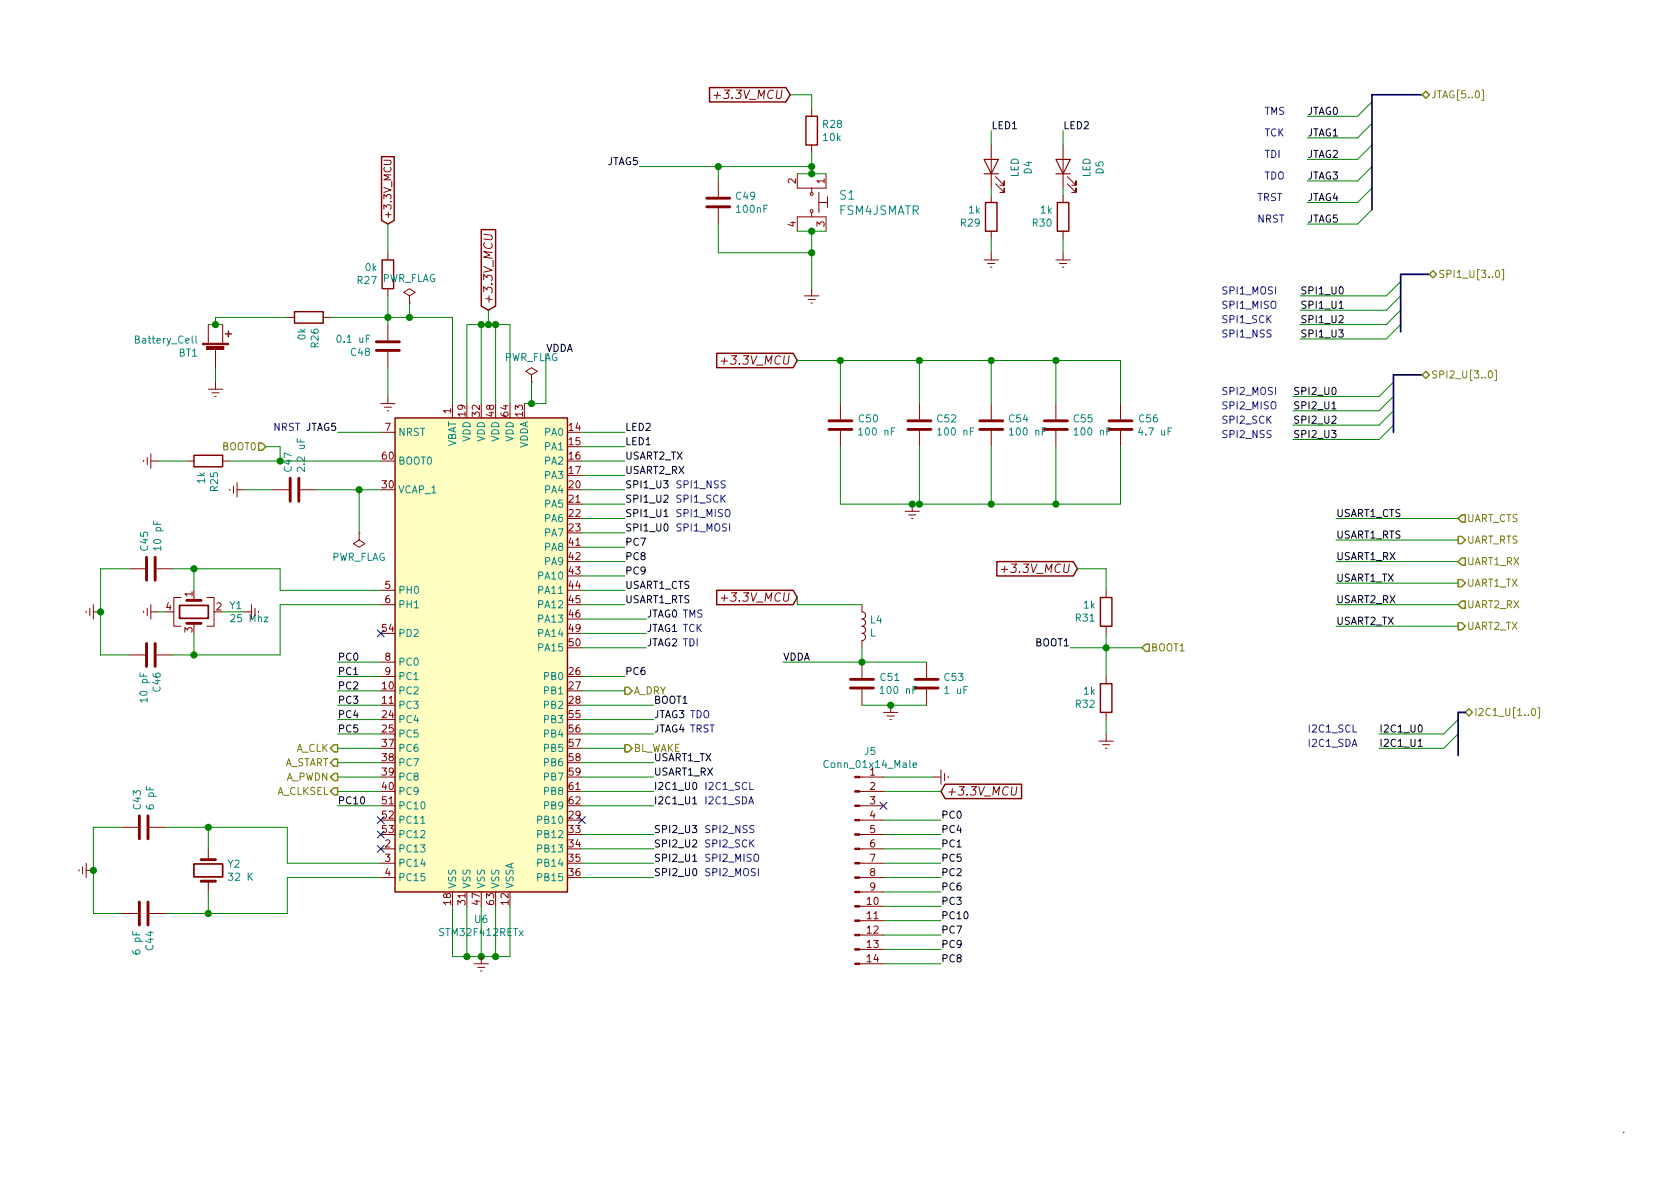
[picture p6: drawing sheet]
EESchema Schematic File Version 5
LIBS:Embebidos_2019-cache
EELAYER 29 0
EELAYER END
$Descr A4 11693 8268
encoding utf-8
Sheet 6 6
Title ""
Date ""
Rev ""
Comp ""
Comment1 ""
Comment2 ""
Comment3 ""
Comment4 ""
$EndDescr
$Comp
L MCU_ST_STM32F4:STM32F412RETx U6
U 1 1
P 3350 4500
F 0 "U6" H 3350 2611 50  0000 C CNN
F 1 "STM32F412RETx" H 3350 2520 50  0000 C CNN
F 2 "Package_QFP:LQFP-64_10x10mm_P0.5mm" H 2750 2800 50  0001 R CNN
F 3 "http://www.st.com/st-web-ui/static/active/en/resource/technical/document/datasheet/DM00213872.pdf" H 3350 4500 50  0001 C CNN
	1    3350 4500
	1    0    0    -1  
$EndComp
$Comp
L dk_Tactile-Switches:FSM4JSMATR S1
U 1 1
P 5650 1400
F 0 "S1" V 5597 1588 60  0000 L CNN
F 1 "FSM4JSMATR" V 5703 1588 60  0000 L CNN
F 2 "digikey-footprints:Switch_Tactile_SMD_6x6mm" H 5850 1600 60  0001 L CNN
F 3 "https://www.te.com/commerce/DocumentDelivery/DDEController?Action=srchrtrv&DocNm=2-1437565-7&DocType=Customer+Drawing&DocLang=English" H 5850 1700 60  0001 L CNN
F 4 "450-1759-1-ND" H 5850 1800 60  0001 L CNN "Digi-Key_PN"
F 5 "FSM4JSMATR" H 5850 1900 60  0001 L CNN "MPN"
F 6 "Switches" H 5850 2000 60  0001 L CNN "Category"
F 7 "Tactile Switches" H 5850 2100 60  0001 L CNN "Family"
F 8 "https://www.te.com/commerce/DocumentDelivery/DDEController?Action=srchrtrv&DocNm=2-1437565-7&DocType=Customer+Drawing&DocLang=English" H 5850 2200 60  0001 L CNN "DK_Datasheet_Link"
F 9 "/product-detail/en/te-connectivity-alcoswitch-switches/FSM4JSMATR/450-1759-1-ND/2271638" H 5850 2300 60  0001 L CNN "DK_Detail_Page"
F 10 "SWITCH TACTILE SPST-NO 0.05A 24V" H 5850 2400 60  0001 L CNN "Description"
F 11 "TE Connectivity ALCOSWITCH Switches" H 5850 2500 60  0001 L CNN "Manufacturer"
F 12 "Active" H 5850 2600 60  0001 L CNN "Status"
	1    5650 1400
	0    1    1    0   
$EndComp
Wire Wire Line
	5750 1200 5650 1200
Wire Wire Line
	5750 1600 5650 1600
$Comp
L Device:R R28
U 1 1
P 5650 900
F 0 "R28" H 5720 946 50  0000 L CNN
F 1 "10k" H 5720 855 50  0000 L CNN
F 2 "Resistor_SMD:R_0603_1608Metric_Pad1.05x0.95mm_HandSolder" V 5580 900 50  0001 C CNN
F 3 "~" H 5650 900 50  0001 C CNN
	1    5650 900 
	1    0    0    -1  
$EndComp
Wire Wire Line
	5650 1050 5650 1150
Connection ~ 5650 1200
Wire Wire Line
	5650 1200 5550 1200
$Comp
L Device:C C49
U 1 1
P 5000 1400
F 0 "C49" H 5115 1446 50  0000 L CNN
F 1 "100nF" H 5115 1355 50  0000 L CNN
F 2 "Capacitor_SMD:C_0603_1608Metric_Pad1.05x0.95mm_HandSolder" H 5038 1250 50  0001 C CNN
F 3 "~" H 5000 1400 50  0001 C CNN
	1    5000 1400
	1    0    0    -1  
$EndComp
Wire Wire Line
	5000 1250 5000 1150
Wire Wire Line
	5000 1150 5650 1150
Connection ~ 5650 1150
Wire Wire Line
	5650 1150 5650 1200
Wire Wire Line
	5000 1550 5000 1750
Wire Wire Line
	5000 1750 5650 1750
Wire Wire Line
	5650 1750 5650 1600
Connection ~ 5650 1600
Wire Wire Line
	5650 1600 5550 1600
Text GLabel 5500 650  0    59   Input Italic 0
+3.3V_MCU
Wire Wire Line
	5650 650  5500 650 
Wire Wire Line
	5650 650  5650 750 
$Comp
L power:Earth #PWR042
U 1 1
P 5650 2000
F 0 "#PWR042" H 5650 1750 50  0001 C CNN
F 1 "Earth" H 5650 1850 50  0001 C CNN
F 2 "" H 5650 2000 50  0001 C CNN
F 3 "~" H 5650 2000 50  0001 C CNN
	1    5650 2000
	1    0    0    -1  
$EndComp
Wire Wire Line
	5650 2000 5650 1750
Connection ~ 5650 1750
Text GLabel 3400 2150 1    59   Input Italic 0
+3.3V_MCU
Wire Wire Line
	3250 2800 3250 2250
Wire Wire Line
	3250 2250 3350 2250
Wire Wire Line
	3350 2800 3350 2250
Wire Wire Line
	3450 2800 3450 2250
Wire Wire Line
	3450 2250 3400 2250
Connection ~ 3350 2250
Wire Wire Line
	3550 2800 3550 2250
Wire Wire Line
	3550 2250 3450 2250
Connection ~ 3450 2250
Wire Wire Line
	3400 2150 3400 2250
Connection ~ 3400 2250
Wire Wire Line
	3400 2250 3350 2250
$Comp
L Device:C C50
U 1 1
P 5850 2950
F 0 "C50" H 5965 2996 50  0000 L CNN
F 1 "100 nF" H 5965 2905 50  0000 L CNN
F 2 "Capacitor_SMD:C_0603_1608Metric_Pad1.05x0.95mm_HandSolder" H 5888 2800 50  0001 C CNN
F 3 "~" H 5850 2950 50  0001 C CNN
	1    5850 2950
	1    0    0    -1  
$EndComp
$Comp
L Device:C C52
U 1 1
P 6400 2950
F 0 "C52" H 6515 2996 50  0000 L CNN
F 1 "100 nF" H 6515 2905 50  0000 L CNN
F 2 "Capacitor_SMD:C_0603_1608Metric_Pad1.05x0.95mm_HandSolder" H 6438 2800 50  0001 C CNN
F 3 "~" H 6400 2950 50  0001 C CNN
	1    6400 2950
	1    0    0    -1  
$EndComp
$Comp
L Device:C C54
U 1 1
P 6900 2950
F 0 "C54" H 7015 2996 50  0000 L CNN
F 1 "100 nF" H 7015 2905 50  0000 L CNN
F 2 "Capacitor_SMD:C_0603_1608Metric_Pad1.05x0.95mm_HandSolder" H 6938 2800 50  0001 C CNN
F 3 "~" H 6900 2950 50  0001 C CNN
	1    6900 2950
	1    0    0    -1  
$EndComp
$Comp
L Device:C C55
U 1 1
P 7350 2950
F 0 "C55" H 7465 2996 50  0000 L CNN
F 1 "100 nF" H 7465 2905 50  0000 L CNN
F 2 "Capacitor_SMD:C_0603_1608Metric_Pad1.05x0.95mm_HandSolder" H 7388 2800 50  0001 C CNN
F 3 "~" H 7350 2950 50  0001 C CNN
	1    7350 2950
	1    0    0    -1  
$EndComp
Text GLabel 5550 2500 0    59   Input Italic 0
+3.3V_MCU
Wire Wire Line
	5850 2800 5850 2500
Wire Wire Line
	5850 2500 5550 2500
Wire Wire Line
	6400 2800 6400 2500
Wire Wire Line
	6400 2500 5850 2500
Connection ~ 5850 2500
Wire Wire Line
	6900 2800 6900 2500
Wire Wire Line
	6900 2500 6400 2500
Connection ~ 6400 2500
Wire Wire Line
	7350 2800 7350 2500
Wire Wire Line
	7350 2500 6900 2500
Connection ~ 6900 2500
$Comp
L power:Earth #PWR044
U 1 1
P 6350 3500
F 0 "#PWR044" H 6350 3250 50  0001 C CNN
F 1 "Earth" H 6350 3350 50  0001 C CNN
F 2 "" H 6350 3500 50  0001 C CNN
F 3 "~" H 6350 3500 50  0001 C CNN
	1    6350 3500
	1    0    0    -1  
$EndComp
Wire Wire Line
	5850 3100 5850 3500
Wire Wire Line
	6400 3100 6400 3500
Wire Wire Line
	5850 3500 6350 3500
Connection ~ 6350 3500
Wire Wire Line
	6350 3500 6400 3500
Wire Wire Line
	6900 3100 6900 3500
Wire Wire Line
	6900 3500 6400 3500
Connection ~ 6400 3500
Wire Wire Line
	7350 3100 7350 3500
Wire Wire Line
	7350 3500 6900 3500
Connection ~ 6900 3500
$Comp
L Device:C C56
U 1 1
P 7800 2950
F 0 "C56" H 7915 2996 50  0000 L CNN
F 1 "4.7 uF" H 7915 2905 50  0000 L CNN
F 2 "Capacitor_SMD:C_0603_1608Metric_Pad1.05x0.95mm_HandSolder" H 7838 2800 50  0001 C CNN
F 3 "~" H 7800 2950 50  0001 C CNN
	1    7800 2950
	1    0    0    -1  
$EndComp
Wire Wire Line
	7800 2800 7800 2500
Wire Wire Line
	7800 2500 7350 2500
Connection ~ 7350 2500
Wire Wire Line
	7800 3100 7800 3500
Wire Wire Line
	7800 3500 7350 3500
Connection ~ 7350 3500
Text GLabel 5550 4150 0    59   Input Italic 0
+3.3V_MCU
$Comp
L Device:C C51
U 1 1
P 6000 4750
F 0 "C51" H 6115 4796 50  0000 L CNN
F 1 "100 nF" H 6115 4705 50  0000 L CNN
F 2 "Capacitor_SMD:C_0603_1608Metric_Pad1.05x0.95mm_HandSolder" H 6038 4600 50  0001 C CNN
F 3 "~" H 6000 4750 50  0001 C CNN
	1    6000 4750
	1    0    0    -1  
$EndComp
$Comp
L Device:C C53
U 1 1
P 6450 4750
F 0 "C53" H 6565 4796 50  0000 L CNN
F 1 "1 uF" H 6565 4705 50  0000 L CNN
F 2 "Capacitor_SMD:C_0603_1608Metric_Pad1.05x0.95mm_HandSolder" H 6488 4600 50  0001 C CNN
F 3 "~" H 6450 4750 50  0001 C CNN
	1    6450 4750
	1    0    0    -1  
$EndComp
Connection ~ 6000 4600
Wire Wire Line
	6000 4600 6450 4600
Wire Wire Line
	6450 4900 6200 4900
$Comp
L power:Earth #PWR043
U 1 1
P 6200 4900
F 0 "#PWR043" H 6200 4650 50  0001 C CNN
F 1 "Earth" H 6200 4750 50  0001 C CNN
F 2 "" H 6200 4900 50  0001 C CNN
F 3 "~" H 6200 4900 50  0001 C CNN
	1    6200 4900
	1    0    0    -1  
$EndComp
Connection ~ 6200 4900
Wire Wire Line
	6200 4900 6000 4900
$Comp
L Device:L L4
U 1 1
P 6000 4350
F 0 "L4" H 6053 4396 50  0000 L CNN
F 1 "L" H 6053 4305 50  0000 L CNN
F 2 "Inductor_SMD:L_0603_1608Metric_Pad1.05x0.95mm_HandSolder" H 6000 4350 50  0001 C CNN
F 3 "~" H 6000 4350 50  0001 C CNN
	1    6000 4350
	1    0    0    -1  
$EndComp
Wire Wire Line
	6000 4500 6000 4600
Wire Wire Line
	6000 4200 5550 4200
Wire Wire Line
	5550 4200 5550 4150
Wire Wire Line
	3150 6300 3150 6650
Wire Wire Line
	3150 6650 3250 6650
Wire Wire Line
	3250 6300 3250 6650
Connection ~ 3250 6650
Wire Wire Line
	3250 6650 3350 6650
Wire Wire Line
	3350 6300 3350 6650
Connection ~ 3350 6650
Wire Wire Line
	3450 6300 3450 6650
Wire Wire Line
	3350 6650 3450 6650
Connection ~ 3450 6650
Wire Wire Line
	3450 6650 3550 6650
$Comp
L power:Earth #PWR041
U 1 1
P 3350 6650
F 0 "#PWR041" H 3350 6400 50  0001 C CNN
F 1 "Earth" H 3350 6500 50  0001 C CNN
F 2 "" H 3350 6650 50  0001 C CNN
F 3 "~" H 3350 6650 50  0001 C CNN
	1    3350 6650
	1    0    0    -1  
$EndComp
$Comp
L Device:C C45
U 1 1
P 1050 3950
F 0 "C45" H 1165 3996 50  0000 L CNN
F 1 "10 pF" H 1165 3905 50  0000 L CNN
F 2 "Capacitor_SMD:C_0603_1608Metric_Pad1.05x0.95mm_HandSolder" H 1088 3800 50  0001 C CNN
F 3 "~" H 1050 3950 50  0001 C CNN
	1    1050 3950
	0    -1   -1   0   
$EndComp
$Comp
L Device:C C46
U 1 1
P 1050 4550
F 0 "C46" H 1165 4596 50  0000 L CNN
F 1 "10 pF" H 1165 4505 50  0000 L CNN
F 2 "Capacitor_SMD:C_0603_1608Metric_Pad1.05x0.95mm_HandSolder" H 1088 4400 50  0001 C CNN
F 3 "~" H 1050 4550 50  0001 C CNN
	1    1050 4550
	0    1    1    0   
$EndComp
Wire Wire Line
	700  4550 900  4550
$Comp
L Device:Crystal_GND24 Y1
U 1 1
P 1350 4250
F 0 "Y1" V 1304 4494 50  0000 L CNN
F 1 "25 Mhz" V 1395 4494 50  0000 L CNN
F 2 "Crystal:Crystal_SMD_Abracon_ABM8G-4Pin_3.2x2.5mm" H 1350 4250 50  0001 C CNN
F 3 "~" H 1350 4250 50  0001 C CNN
	1    1350 4250
	0    1    1    0   
$EndComp
Wire Wire Line
	900  3950 700  3950
Wire Wire Line
	700  3950 700  4250
Wire Wire Line
	1350 4400 1350 4550
Wire Wire Line
	1350 4550 1200 4550
Wire Wire Line
	1350 3950 1350 4100
$Comp
L power:Earth #PWR034
U 1 1
P 700 4250
F 0 "#PWR034" H 700 4000 50  0001 C CNN
F 1 "Earth" H 700 4100 50  0001 C CNN
F 2 "" H 700 4250 50  0001 C CNN
F 3 "~" H 700 4250 50  0001 C CNN
	1    700  4250
	0    1    1    0   
$EndComp
Connection ~ 700  4250
Wire Wire Line
	700  4250 700  4550
Wire Wire Line
	1200 3950 1350 3950
$Comp
L power:Earth #PWR036
U 1 1
P 1100 4250
F 0 "#PWR036" H 1100 4000 50  0001 C CNN
F 1 "Earth" H 1100 4100 50  0001 C CNN
F 2 "" H 1100 4250 50  0001 C CNN
F 3 "~" H 1100 4250 50  0001 C CNN
	1    1100 4250
	0    1    1    0   
$EndComp
Wire Wire Line
	1100 4250 1150 4250
Wire Wire Line
	3550 6300 3550 6650
Wire Wire Line
	1950 4200 1950 4550
Wire Wire Line
	1950 4550 1350 4550
Connection ~ 1350 4550
Wire Wire Line
	1950 4100 1950 3950
Wire Wire Line
	1950 3950 1350 3950
Connection ~ 1350 3950
$Comp
L Device:C C43
U 1 1
P 1000 5750
F 0 "C43" H 1115 5796 50  0000 L CNN
F 1 "6 pF" H 1115 5705 50  0000 L CNN
F 2 "Capacitor_SMD:C_0603_1608Metric_Pad1.05x0.95mm_HandSolder" H 1038 5600 50  0001 C CNN
F 3 "~" H 1000 5750 50  0001 C CNN
	1    1000 5750
	0    -1   -1   0   
$EndComp
$Comp
L Device:C C44
U 1 1
P 1000 6350
F 0 "C44" H 1115 6396 50  0000 L CNN
F 1 "6 pF" H 1115 6305 50  0000 L CNN
F 2 "Capacitor_SMD:C_0603_1608Metric_Pad1.05x0.95mm_HandSolder" H 1038 6200 50  0001 C CNN
F 3 "~" H 1000 6350 50  0001 C CNN
	1    1000 6350
	0    1    1    0   
$EndComp
Wire Wire Line
	650  6350 850  6350
Wire Wire Line
	850  5750 650  5750
Wire Wire Line
	650  5750 650  6050
$Comp
L power:Earth #PWR033
U 1 1
P 650 6050
F 0 "#PWR033" H 650 5800 50  0001 C CNN
F 1 "Earth" H 650 5900 50  0001 C CNN
F 2 "" H 650 6050 50  0001 C CNN
F 3 "~" H 650 6050 50  0001 C CNN
	1    650  6050
	0    1    1    0   
$EndComp
Connection ~ 650  6050
Wire Wire Line
	650  6050 650  6350
Wire Wire Line
	3650 2800 3700 2800
Wire Wire Line
	1150 6350 1450 6350
Wire Wire Line
	1150 5750 1450 5750
$Comp
L Device:Crystal Y2
U 1 1
P 1450 6050
F 0 "Y2" V 1404 6181 50  0000 L CNN
F 1 "32 K" V 1495 6181 50  0000 L CNN
F 2 "modules:NX3215SA" H 1450 6050 50  0001 C CNN
F 3 "~" H 1450 6050 50  0001 C CNN
	1    1450 6050
	0    1    1    0   
$EndComp
Wire Wire Line
	1450 5900 1450 5750
Connection ~ 1450 5750
Wire Wire Line
	1450 6200 1450 6350
Connection ~ 1450 6350
Wire Wire Line
	2000 5750 2000 6000
Wire Wire Line
	1450 5750 2000 5750
Wire Wire Line
	2000 6350 2000 6100
Wire Wire Line
	1450 6350 2000 6350
$Comp
L Device:C C47
U 1 1
P 2050 3400
F 0 "C47" H 2165 3446 50  0000 L CNN
F 1 "2.2 uF" H 2165 3355 50  0000 L CNN
F 2 "Capacitor_SMD:C_0603_1608Metric_Pad1.05x0.95mm_HandSolder" H 2088 3250 50  0001 C CNN
F 3 "~" H 2050 3400 50  0001 C CNN
	1    2050 3400
	0    -1   -1   0   
$EndComp
$Comp
L power:Earth #PWR038
U 1 1
P 1700 3400
F 0 "#PWR038" H 1700 3150 50  0001 C CNN
F 1 "Earth" H 1700 3250 50  0001 C CNN
F 2 "" H 1700 3400 50  0001 C CNN
F 3 "~" H 1700 3400 50  0001 C CNN
	1    1700 3400
	0    1    1    0   
$EndComp
Wire Wire Line
	1700 3400 1900 3400
Wire Wire Line
	2200 3400 2500 3400
$Comp
L power:Earth #PWR039
U 1 1
P 1700 4250
F 0 "#PWR039" H 1700 4000 50  0001 C CNN
F 1 "Earth" H 1700 4100 50  0001 C CNN
F 2 "" H 1700 4250 50  0001 C CNN
F 3 "~" H 1700 4250 50  0001 C CNN
	1    1700 4250
	0    -1   -1   0   
$EndComp
Wire Wire Line
	1700 4250 1550 4250
Text HLabel 1850 3100 0    50   Input ~ 0
BOOT0
$Comp
L Device:R R25
U 1 1
P 1450 3200
F 0 "R25" H 1520 3246 50  0000 L CNN
F 1 "1k" H 1520 3155 50  0000 L CNN
F 2 "Resistor_SMD:R_0603_1608Metric_Pad1.05x0.95mm_HandSolder" V 1380 3200 50  0001 C CNN
F 3 "~" H 1450 3200 50  0001 C CNN
	1    1450 3200
	0    1    1    0   
$EndComp
Wire Wire Line
	1600 3200 1950 3200
Wire Wire Line
	1850 3100 1950 3100
Wire Wire Line
	1950 3100 1950 3200
Connection ~ 1950 3200
Wire Wire Line
	1950 3200 2650 3200
$Comp
L power:Earth #PWR035
U 1 1
P 1100 3200
F 0 "#PWR035" H 1100 2950 50  0001 C CNN
F 1 "Earth" H 1100 3050 50  0001 C CNN
F 2 "" H 1100 3200 50  0001 C CNN
F 3 "~" H 1100 3200 50  0001 C CNN
	1    1100 3200
	0    1    1    0   
$EndComp
Wire Wire Line
	1100 3200 1300 3200
Text HLabel 7950 4500 2    50   Input ~ 0
BOOT1
Wire Wire Line
	4050 4900 4550 4900
$Comp
L Device:C C48
U 1 1
P 2700 2400
F 0 "C48" H 2815 2446 50  0000 L CNN
F 1 "0.1 uF" H 2815 2355 50  0000 L CNN
F 2 "Capacitor_SMD:C_0603_1608Metric_Pad1.05x0.95mm_HandSolder" H 2738 2250 50  0001 C CNN
F 3 "~" H 2700 2400 50  0001 C CNN
	1    2700 2400
	-1   0    0    1   
$EndComp
$Comp
L Device:R R27
U 1 1
P 2700 1900
F 0 "R27" H 2770 1946 50  0000 L CNN
F 1 "0k" H 2770 1855 50  0000 L CNN
F 2 "Resistor_SMD:R_0603_1608Metric_Pad1.05x0.95mm_HandSolder" V 2630 1900 50  0001 C CNN
F 3 "~" H 2700 1900 50  0001 C CNN
	1    2700 1900
	-1   0    0    1   
$EndComp
$Comp
L power:Earth #PWR040
U 1 1
P 2700 2750
F 0 "#PWR040" H 2700 2500 50  0001 C CNN
F 1 "Earth" H 2700 2600 50  0001 C CNN
F 2 "" H 2700 2750 50  0001 C CNN
F 3 "~" H 2700 2750 50  0001 C CNN
	1    2700 2750
	1    0    0    -1  
$EndComp
Wire Wire Line
	2700 2250 2700 2200
Wire Wire Line
	2700 2550 2700 2750
Connection ~ 2700 2200
Wire Wire Line
	2700 2200 2700 2050
Text GLabel 2700 1550 1    50   Input ~ 0
+3.3V_MCU
Wire Wire Line
	2700 1550 2700 1750
Wire Wire Line
	3150 2800 3150 2200
Wire Wire Line
	3150 2200 2850 2200
$Comp
L BAT2032:LED D4
U 1 1
P 6900 1150
F 0 "D4" H 6893 895 50  0000 C CNN
F 1 "LED" H 6893 986 50  0000 C CNN
F 2 "LED_SMD:LED_0805_2012Metric_Pad1.15x1.40mm_HandSolder" H 6900 1150 50  0001 C CNN
F 3 "~" H 6900 1150 50  0001 C CNN
	1    6900 1150
	0    -1   -1   0   
$EndComp
$Comp
L Device:R R29
U 1 1
P 6900 1500
F 0 "R29" H 6970 1546 50  0000 L CNN
F 1 "1k" H 6970 1455 50  0000 L CNN
F 2 "Resistor_SMD:R_0603_1608Metric_Pad1.05x0.95mm_HandSolder" V 6830 1500 50  0001 C CNN
F 3 "~" H 6900 1500 50  0001 C CNN
	1    6900 1500
	-1   0    0    1   
$EndComp
Wire Wire Line
	6900 1350 6900 1300
$Comp
L power:Earth #PWR046
U 1 1
P 6900 1750
F 0 "#PWR046" H 6900 1500 50  0001 C CNN
F 1 "Earth" H 6900 1600 50  0001 C CNN
F 2 "" H 6900 1750 50  0001 C CNN
F 3 "~" H 6900 1750 50  0001 C CNN
	1    6900 1750
	1    0    0    -1  
$EndComp
Wire Wire Line
	6900 1750 6900 1650
Text Label 4500 4300 0    50   ~ 0
JTAG0
Text Label 4500 4400 0    50   ~ 0
JTAG1
Text Label 4500 4500 0    50   ~ 0
JTAG2
Wire Wire Line
	4500 4300 4050 4300
Wire Wire Line
	4500 4400 4050 4400
Wire Wire Line
	4500 4500 4050 4500
Text Label 4550 5000 0    50   ~ 0
JTAG3
Wire Wire Line
	4550 5000 4050 5000
Text Label 4550 5100 0    50   ~ 0
JTAG4
Wire Wire Line
	4550 5100 4050 5100
Text Label 2350 3000 2    50   ~ 0
JTAG5
Wire Wire Line
	2350 3000 2650 3000
Text Label 4450 1150 2    50   ~ 0
JTAG5
Wire Wire Line
	4450 1150 5000 1150
Connection ~ 5000 1150
Text Label 9100 800  0    50   ~ 0
JTAG0
Text Label 9100 950  0    50   ~ 0
JTAG1
Text Label 9100 1100 0    50   ~ 0
JTAG2
Text Label 9100 1250 0    50   ~ 0
JTAG3
Text Label 9100 1400 0    50   ~ 0
JTAG4
Text Label 9100 1550 0    50   ~ 0
JTAG5
Entry Wire Line
	9450 800  9550 700 
Entry Wire Line
	9450 950  9550 850 
Entry Wire Line
	9450 1100 9550 1000
Entry Wire Line
	9450 1250 9550 1150
Entry Wire Line
	9450 1400 9550 1300
Entry Wire Line
	9450 1550 9550 1450
Wire Bus Line
	9900 650  9550 650 
Text HLabel 9900 650  2    50   BiDi ~ 0
JTAG[5..0]
Wire Wire Line
	4350 3400 4050 3400
Wire Wire Line
	2000 6000 2650 6000
Wire Wire Line
	2000 6100 2650 6100
Wire Wire Line
	4050 5500 4550 5500
Text Label 4550 4900 0    50   ~ 0
BOOT1
$Comp
L Device:R R31
U 1 1
P 7700 4250
F 0 "R31" H 7770 4296 50  0000 L CNN
F 1 "1k" H 7770 4205 50  0000 L CNN
F 2 "Resistor_SMD:R_0603_1608Metric_Pad1.05x0.95mm_HandSolder" V 7630 4250 50  0001 C CNN
F 3 "~" H 7700 4250 50  0001 C CNN
	1    7700 4250
	-1   0    0    1   
$EndComp
$Comp
L Device:R R32
U 1 1
P 7700 4850
F 0 "R32" H 7770 4896 50  0000 L CNN
F 1 "1k" H 7770 4805 50  0000 L CNN
F 2 "Resistor_SMD:R_0603_1608Metric_Pad1.05x0.95mm_HandSolder" V 7630 4850 50  0001 C CNN
F 3 "~" H 7700 4850 50  0001 C CNN
	1    7700 4850
	-1   0    0    1   
$EndComp
$Comp
L power:Earth #PWR048
U 1 1
P 7700 5100
F 0 "#PWR048" H 7700 4850 50  0001 C CNN
F 1 "Earth" H 7700 4950 50  0001 C CNN
F 2 "" H 7700 5100 50  0001 C CNN
F 3 "~" H 7700 5100 50  0001 C CNN
	1    7700 5100
	1    0    0    -1  
$EndComp
Wire Wire Line
	7700 4400 7700 4500
Wire Wire Line
	7700 5000 7700 5100
Text GLabel 7500 3950 0    59   Input Italic 0
+3.3V_MCU
Wire Wire Line
	7700 4100 7700 3950
Wire Wire Line
	7700 3950 7500 3950
Text Label 7450 4500 2    50   ~ 0
BOOT1
Wire Wire Line
	7450 4500 7700 4500
Connection ~ 7700 4500
Wire Wire Line
	7700 4500 7700 4700
Wire Wire Line
	7950 4500 7700 4500
Text Label 4550 5300 0    50   ~ 0
USART1_TX
Text Label 4550 5400 0    50   ~ 0
USART1_RX
Wire Wire Line
	4550 5300 4050 5300
Wire Wire Line
	4550 5400 4050 5400
Text Label 4550 5500 0    50   ~ 0
I2C1_U0
Text Label 4550 5600 0    50   ~ 0
I2C1_U1
Wire Wire Line
	4550 5600 4050 5600
Text Label 4350 3200 0    50   ~ 0
USART2_TX
Text Label 4350 3300 0    50   ~ 0
USART2_RX
Wire Wire Line
	4350 3200 4050 3200
Wire Wire Line
	4350 3300 4050 3300
Text Label 4350 3400 0    50   ~ 0
SPI1_U3
Text Label 4350 3500 0    50   ~ 0
SPI1_U2
Text Label 4350 3600 0    50   ~ 0
SPI1_U1
Text Label 4350 3700 0    50   ~ 0
SPI1_U0
Wire Wire Line
	4350 3600 4050 3600
Wire Wire Line
	4350 3700 4050 3700
Text Label 4550 5800 0    50   ~ 0
SPI2_U3
Text Label 4550 5900 0    50   ~ 0
SPI2_U2
Text Label 4550 6000 0    50   ~ 0
SPI2_U1
Text Label 4550 6100 0    50   ~ 0
SPI2_U0
Wire Wire Line
	4550 5800 4050 5800
Wire Wire Line
	4550 5900 4050 5900
Wire Wire Line
	4550 6000 4050 6000
Wire Wire Line
	4550 6100 4050 6100
Text Label 4350 3100 0    50   ~ 0
LED1
Wire Wire Line
	4350 3100 4050 3100
Text Label 6900 900  0    50   ~ 0
LED1
Wire Wire Line
	6900 900  6900 1000
Wire Wire Line
	6500 5400 6150 5400
Text GLabel 6550 5500 2    59   Input Italic 0
+3.3V_MCU
Wire Wire Line
	6550 5500 6150 5500
Wire Wire Line
	6550 5700 6150 5700
Text Label 6550 5800 0    50   ~ 0
PC4
Text Label 6550 5900 0    50   ~ 0
PC1
Text Label 6550 6100 0    50   ~ 0
PC2
Text Label 6550 6200 0    50   ~ 0
PC6
Text Label 6550 6300 0    50   ~ 0
PC3
Text Label 6550 6400 0    50   ~ 0
PC10
Text Label 6550 6500 0    50   ~ 0
PC7
Text Label 6550 6600 0    50   ~ 0
PC9
Text Label 6550 6700 0    50   ~ 0
PC8
Wire Wire Line
	6550 5800 6150 5800
Wire Wire Line
	6550 5900 6150 5900
Wire Wire Line
	6550 6000 6150 6000
Wire Wire Line
	6550 6100 6150 6100
Wire Wire Line
	6550 6200 6150 6200
Wire Wire Line
	6550 6300 6150 6300
Wire Wire Line
	6550 6400 6150 6400
Wire Wire Line
	6550 6500 6150 6500
Wire Wire Line
	6550 6600 6150 6600
Wire Wire Line
	6550 6700 6150 6700
Text Label 2350 4600 0    50   ~ 0
PC0
Text Label 2350 4700 0    50   ~ 0
PC1
Text Label 2350 4800 0    50   ~ 0
PC2
Text Label 2350 4900 0    50   ~ 0
PC3
Text Label 2350 5000 0    50   ~ 0
PC4
Text Label 2350 5100 0    50   ~ 0
PC5
Text Label 4350 4700 0    50   ~ 0
PC6
Text Label 4350 3800 0    50   ~ 0
PC7
Text Label 4350 3900 0    50   ~ 0
PC8
Text Label 4350 4000 0    50   ~ 0
PC9
Text Label 2350 5600 0    50   ~ 0
PC10
Wire Wire Line
	1950 4100 2650 4100
Wire Wire Line
	1950 4200 2650 4200
Wire Wire Line
	2650 4600 2350 4600
Wire Wire Line
	2650 4700 2350 4700
Wire Wire Line
	2650 4800 2350 4800
Wire Wire Line
	2650 4900 2350 4900
Wire Wire Line
	2650 5000 2350 5000
Wire Wire Line
	2650 5100 2350 5100
Wire Wire Line
	2650 5400 2350 5400
Wire Wire Line
	2650 5500 2350 5500
Wire Wire Line
	2650 5600 2350 5600
NoConn ~ 4050 5700
NoConn ~ 2650 5700
NoConn ~ 2650 5800
NoConn ~ 2650 5900
NoConn ~ 2650 4400
Text Label 9000 2750 0    50   ~ 0
SPI2_U0
Text Label 9000 2850 0    50   ~ 0
SPI2_U1
Text Label 9000 2950 0    50   ~ 0
SPI2_U2
Text Label 9000 3050 0    50   ~ 0
SPI2_U3
Entry Wire Line
	9600 2750 9700 2650
Entry Wire Line
	9600 2850 9700 2750
Entry Wire Line
	9600 2950 9700 2850
Entry Wire Line
	9600 3050 9700 2950
Wire Bus Line
	9900 2600 9700 2600
Text HLabel 9900 2600 2    50   BiDi ~ 0
SPI2_U[3..0]
Text Label 4350 4100 0    50   ~ 0
USART1_CTS
Text Label 4350 4200 0    50   ~ 0
USART1_RTS
Wire Wire Line
	4350 4100 4050 4100
Wire Wire Line
	4350 4200 4050 4200
$Comp
L BAT2032:LED D5
U 1 1
P 7400 1150
F 0 "D5" H 7393 895 50  0000 C CNN
F 1 "LED" H 7393 986 50  0000 C CNN
F 2 "LED_SMD:LED_0805_2012Metric_Pad1.15x1.40mm_HandSolder" H 7400 1150 50  0001 C CNN
F 3 "~" H 7400 1150 50  0001 C CNN
	1    7400 1150
	0    -1   -1   0   
$EndComp
$Comp
L Device:R R30
U 1 1
P 7400 1500
F 0 "R30" H 7470 1546 50  0000 L CNN
F 1 "1k" H 7470 1455 50  0000 L CNN
F 2 "Resistor_SMD:R_0603_1608Metric_Pad1.05x0.95mm_HandSolder" V 7330 1500 50  0001 C CNN
F 3 "~" H 7400 1500 50  0001 C CNN
	1    7400 1500
	-1   0    0    1   
$EndComp
Wire Wire Line
	7400 1350 7400 1300
$Comp
L power:Earth #PWR047
U 1 1
P 7400 1750
F 0 "#PWR047" H 7400 1500 50  0001 C CNN
F 1 "Earth" H 7400 1600 50  0001 C CNN
F 2 "" H 7400 1750 50  0001 C CNN
F 3 "~" H 7400 1750 50  0001 C CNN
	1    7400 1750
	1    0    0    -1  
$EndComp
Wire Wire Line
	7400 1750 7400 1650
Text Label 7400 900  0    50   ~ 0
LED2
Wire Wire Line
	7400 900  7400 1000
Text Label 4350 3000 0    50   ~ 0
LED2
Wire Wire Line
	4350 3000 4050 3000
Text Label 3800 2450 0    50   ~ 0
VDDA
Wire Wire Line
	3800 2800 3800 2450
Text Label 5450 4600 0    50   ~ 0
VDDA
Wire Wire Line
	5450 4600 6000 4600
Wire Wire Line
	1500 2550 1500 2650
$Comp
L power:Earth #PWR037
U 1 1
P 1500 2650
F 0 "#PWR037" H 1500 2400 50  0001 C CNN
F 1 "Earth" H 1500 2500 50  0001 C CNN
F 2 "" H 1500 2650 50  0001 C CNN
F 3 "~" H 1500 2650 50  0001 C CNN
	1    1500 2650
	1    0    0    -1  
$EndComp
Wire Wire Line
	1500 2250 1550 2250
Wire Wire Line
	1500 2200 1500 2250
Wire Wire Line
	2000 2200 1500 2200
Connection ~ 1500 2250
Wire Wire Line
	1450 2250 1500 2250
$Comp
L BAT2032:Battery_Cell BT1
U 1 1
P 1500 2450
AR Path="/5CDADEB4" Ref="BT1"  Part="1" 
AR Path="/5CE91FF9/5CDADEB4" Ref="BT1"  Part="1" 
F 0 "BT1" H 1382 2454 50  0000 R CNN
F 1 "Battery_Cell" H 1382 2545 50  0000 R CNN
F 2 "Embebidos_2019:BAT-HLD-001" V 1500 2510 50  0001 C CNN
F 3 "~" V 1500 2510 50  0001 C CNN
	1    1500 2450
	1    0    0    -1  
$EndComp
Wire Wire Line
	2300 2200 2700 2200
$Comp
L Device:R R26
U 1 1
P 2150 2200
F 0 "R26" H 2220 2246 50  0000 L CNN
F 1 "0k" H 2220 2155 50  0000 L CNN
F 2 "Resistor_SMD:R_0603_1608Metric_Pad1.05x0.95mm_HandSolder" V 2080 2200 50  0001 C CNN
F 3 "~" H 2150 2200 50  0001 C CNN
	1    2150 2200
	0    1    1    0   
$EndComp
Text Label 9300 3600 0    50   ~ 0
USART1_CTS
Text Label 9300 3750 0    50   ~ 0
USART1_RTS
Text Label 9300 3900 0    50   ~ 0
USART1_RX
Text Label 9300 4050 0    50   ~ 0
USART1_TX
Text Label 9300 4200 0    50   ~ 0
USART2_RX
Text Label 9300 4350 0    50   ~ 0
USART2_TX
Text HLabel 10150 3600 2    50   Input ~ 0
UART_CTS
Text HLabel 10150 3900 2    50   Input ~ 0
UART1_RX
Text HLabel 10150 4050 2    50   Output ~ 0
UART1_TX
Text HLabel 10150 4200 2    50   Input ~ 0
UART2_RX
Text HLabel 10150 4350 2    50   Output ~ 0
UART2_TX
Wire Wire Line
	10150 3600 9300 3600
Wire Wire Line
	10150 3750 9300 3750
Wire Wire Line
	10150 3900 9300 3900
Wire Wire Line
	10150 4050 9300 4050
Wire Wire Line
	10150 4200 9300 4200
Wire Wire Line
	10150 4350 9300 4350
Text HLabel 10150 3750 2    50   Output ~ 0
UART_RTS
Text HLabel 2350 5500 0    50   Output ~ 0
A_CLKSEL
Text HLabel 2350 5200 0    50   Output ~ 0
A_CLK
Text HLabel 2350 5300 0    50   Output ~ 0
A_START
Text HLabel 2350 5400 0    50   Output ~ 0
A_PWDN
Text HLabel 4350 4800 2    50   Output ~ 0
A_DRY
Wire Wire Line
	4350 4800 4050 4800
Text HLabel 4350 5200 2    50   Output ~ 0
BL_WAKE
Wire Wire Line
	4350 5200 4050 5200
Text HLabel 10200 4950 2    50   BiDi ~ 0
I2C1_U[1..0]
Text Label 9600 5200 0    50   ~ 0
I2C1_U1
Text Notes 4750 4300 0    50   ~ 0
TMS\n
Text Notes 4750 4400 0    50   ~ 0
TCK\n
Text Notes 4750 4500 0    50   ~ 0
TDI\n
Text Notes 4800 5100 0    50   ~ 0
TRST\n
Text Notes 1900 3000 0    50   ~ 0
NRST\n
Text Notes 8800 800  0    50   ~ 0
TMS\n
Text Notes 8800 950  0    50   ~ 0
TCK\n
Text Notes 8800 1100 0    50   ~ 0
TDI\n
Text Notes 8800 1250 0    50   ~ 0
TDO\n
Text Notes 8750 1400 0    50   ~ 0
TRST\n
Text Notes 8750 1550 0    50   ~ 0
NRST\n
Wire Wire Line
	9450 800  9100 800 
Wire Wire Line
	9450 950  9100 950 
Wire Wire Line
	9450 1100 9100 1100
Wire Wire Line
	9450 1250 9100 1250
Wire Wire Line
	9450 1400 9100 1400
Wire Wire Line
	9450 1550 9100 1550
Text Notes 4700 3700 0    50   ~ 0
SPI1_MOSI\n
Text Notes 4700 3600 0    50   ~ 0
SPI1_MISO\n
Text Notes 4700 3500 0    50   ~ 0
SPI1_SCK\n
Text Notes 4700 3400 0    50   ~ 0
SPI1_NSS\n
Text Notes 8500 2050 0    50   ~ 0
SPI1_MOSI\n
Text Notes 8500 2150 0    50   ~ 0
SPI1_MISO\n
Text Notes 8500 2250 0    50   ~ 0
SPI1_SCK\n
Text Notes 8500 2350 0    50   ~ 0
SPI1_NSS\n
Text Notes 4900 6100 0    50   ~ 0
SPI2_MOSI
Text Notes 4900 6000 0    50   ~ 0
SPI2_MISO
Text Notes 4900 5900 0    50   ~ 0
SPI2_SCK
Text Notes 4900 5800 0    50   ~ 0
SPI2_NSS\n
Text Notes 8500 2750 0    50   ~ 0
SPI2_MOSI
Text Notes 8500 2850 0    50   ~ 0
SPI2_MISO
Text Notes 8500 2950 0    50   ~ 0
SPI2_SCK
Text Notes 8500 3050 0    50   ~ 0
SPI2_NSS\n
Wire Wire Line
	9600 2750 9000 2750
Wire Wire Line
	9600 2850 9000 2850
Wire Wire Line
	9600 2950 9000 2950
Wire Wire Line
	9600 3050 9000 3050
Text Notes 4900 5500 0    50   ~ 0
I2C1_SCL\n
Text Notes 4900 5600 0    50   ~ 0
I2C1_SDA
Text Notes 9100 5100 0    50   ~ 0
I2C1_SCL\n
Text Notes 9100 5200 0    50   ~ 0
I2C1_SDA
Text Label 9050 2050 0    50   ~ 0
SPI1_U0
Text Label 9050 2150 0    50   ~ 0
SPI1_U1
Text Label 9050 2250 0    50   ~ 0
SPI1_U2
Text Label 9050 2350 0    50   ~ 0
SPI1_U3
Entry Wire Line
	9650 2050 9750 1950
Entry Wire Line
	9650 2150 9750 2050
Entry Wire Line
	9650 2250 9750 2150
Entry Wire Line
	9650 2350 9750 2250
Wire Bus Line
	9950 1900 9750 1900
Text HLabel 9950 1900 2    50   BiDi ~ 0
SPI1_U[3..0]
Wire Wire Line
	9650 2050 9050 2050
Wire Wire Line
	9650 2150 9050 2150
Wire Wire Line
	9650 2250 9050 2250
Wire Wire Line
	9650 2350 9050 2350
Text Label 9600 5100 0    50   ~ 0
I2C1_U0
Wire Bus Line
	10200 4950 10150 4950
Entry Wire Line
	10050 5100 10150 5000
Entry Wire Line
	10050 5200 10150 5100
Wire Wire Line
	9600 5100 10050 5100
Wire Wire Line
	9600 5200 10050 5200
$Comp
L power:PWR_FLAG #FLG0101
U 1 1
P 2850 2100
F 0 "#FLG0101" H 2850 2175 50  0001 C CNN
F 1 "PWR_FLAG" H 2850 2273 50  0000 C CNN
F 2 "" H 2850 2100 50  0001 C CNN
F 3 "~" H 2850 2100 50  0001 C CNN
	1    2850 2100
	1    0    0    -1  
$EndComp
Wire Wire Line
	2850 2100 2850 2200
Connection ~ 2850 2200
Wire Wire Line
	2850 2200 2700 2200
$Comp
L power:PWR_FLAG #FLG0102
U 1 1
P 3700 2650
F 0 "#FLG0102" H 3700 2725 50  0001 C CNN
F 1 "PWR_FLAG" H 3700 2823 50  0000 C CNN
F 2 "" H 3700 2650 50  0001 C CNN
F 3 "~" H 3700 2650 50  0001 C CNN
	1    3700 2650
	1    0    0    -1  
$EndComp
Wire Wire Line
	3700 2650 3700 2800
Connection ~ 3700 2800
Wire Wire Line
	3700 2800 3800 2800
$Comp
L power:PWR_FLAG #FLG0109
U 1 1
P 2500 3700
F 0 "#FLG0109" H 2500 3775 50  0001 C CNN
F 1 "PWR_FLAG" H 2500 3873 50  0000 C CNN
F 2 "" H 2500 3700 50  0001 C CNN
F 3 "~" H 2500 3700 50  0001 C CNN
	1    2500 3700
	-1   0    0    1   
$EndComp
Wire Wire Line
	2500 3700 2500 3400
Connection ~ 2500 3400
Wire Wire Line
	2500 3400 2650 3400
Wire Wire Line
	4350 3500 4050 3500
Text Notes 4800 5000 0    50   ~ 0
TDO\n
Wire Wire Line
	4350 3800 4050 3800
Wire Wire Line
	4350 4000 4050 4000
Wire Wire Line
	4350 4700 4050 4700
Wire Wire Line
	2350 5200 2650 5200
Wire Wire Line
	2650 5300 2350 5300
Wire Wire Line
	4350 3900 4050 3900
$Comp
L power:Earth #PWR045
U 1 1
P 6500 5400
F 0 "#PWR045" H 6500 5150 50  0001 C CNN
F 1 "Earth" H 6500 5250 50  0001 C CNN
F 2 "" H 6500 5400 50  0001 C CNN
F 3 "~" H 6500 5400 50  0001 C CNN
	1    6500 5400
	0    -1   -1   0   
$EndComp
NoConn ~ 6150 5600
$Comp
L Connector:Conn_01x14_Male J5
U 1 1
P 5950 6000
F 0 "J5" H 6058 6781 50  0000 C CNN
F 1 "Conn_01x14_Male" H 6058 6690 50  0000 C CNN
F 2 "Connector_PinHeader_2.54mm:PinHeader_2x07_P2.54mm_Vertical" H 5950 6000 50  0001 C CNN
F 3 "~" H 5950 6000 50  0001 C CNN
	1    5950 6000
	1    0    0    -1  
$EndComp
Text Label 6550 5700 0    50   ~ 0
PC0
Text Label 6550 6000 0    50   ~ 0
PC5
Wire Bus Line
	10150 4950 10150 5250
Wire Bus Line
	9750 1900 9750 2300
Wire Bus Line
	9700 2600 9700 3000
Wire Bus Line
	9550 650  9550 1450
$EndSCHEMATC
